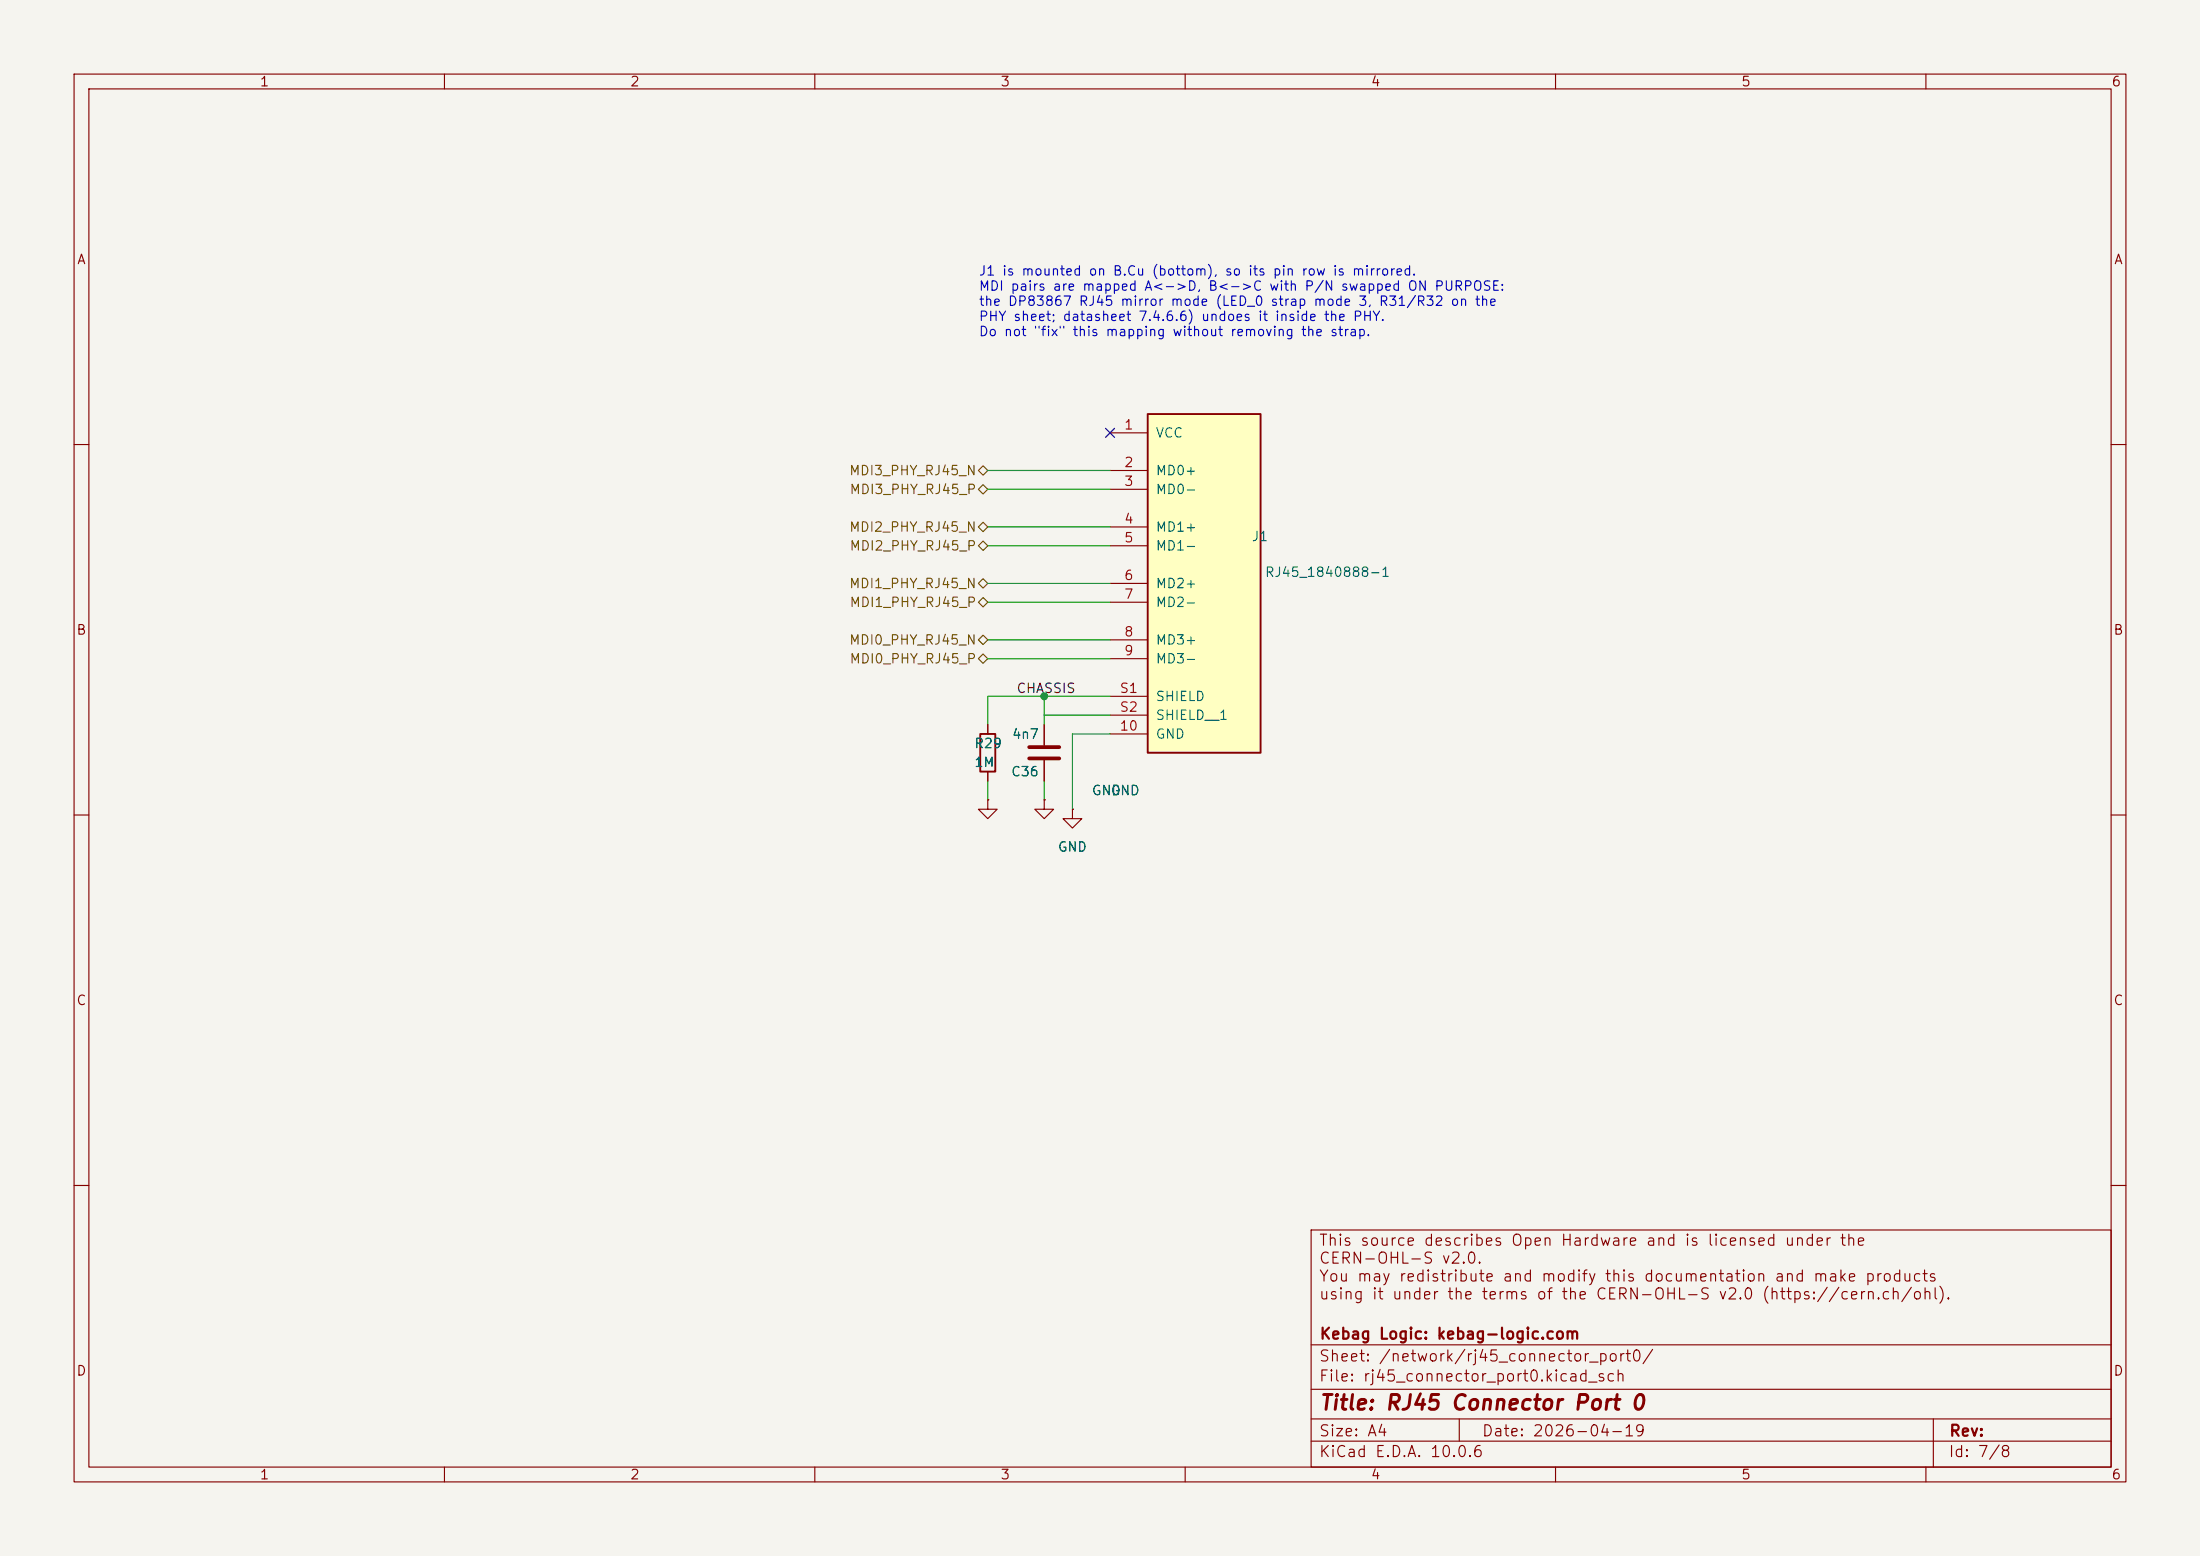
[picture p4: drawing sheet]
(kicad_sch
 (version 20260306)
 (generator "eeschema")
 (generator_version "10.0")
 (paper "A4")
 (title_block
  (title "RJ45 Connector Port 0")
  (date "2026-04-19")
  (company "Kebag Logic: kebag-logic.com")
  (comment 3 "This source describes Open Hardware and is licensed under the\nCERN-OHL-S v2.0.\nYou may redistribute and modify this documentation and make products\nusing it under the terms of the CERN-OHL-S v2.0 (https://cern.ch/ohl)."))
 (lib_symbols
  (symbol "KL_Conn_Data:RJ45_1840888-1"
   (pin_names
    (offset 1.016)) (exclude_from_sim no) (in_bom yes) (on_board yes)
   (in_pos_files yes)
   (duplicate_pin_numbers_are_jumpers no)
   (property "Reference" "J" (at -10.16 22.86 0) (show_name no) (do_not_autoplace no) (effects (font (size 1.27 1.27))))
   (property "Value" "RJ45_1840888-1" (at -10.16 25.4 0) (show_name no) (do_not_autoplace no) (effects (font (size 1.27 1.27))))
   (property "Footprint" "KL_Footprints:BEL_1840888-1" (at 0 0 0) (show_name no) (do_not_autoplace no) (hide yes) (effects (font (size 1.27 1.27))))
   (property "Datasheet" "https://wmsc.lcsc.com/wmsc/upload/file/pdf/v2/lcsc/2312031643_TRP-Connector-1840888-1_C5876366.pdf" (at 0 0 0) (show_name no) (do_not_autoplace no) (hide yes) (effects (font (size 1.27 1.27))))
   (property "Description" "RJ45 jack with integrated 10/100/1000Base-T magnetics" (at 0 0 0) (show_name no) (do_not_autoplace no) (hide yes) (effects (font (size 1.27 1.27))))
   (property "MPN" "1840888-1" (at 0 0 0) (show_name no) (do_not_autoplace no) (hide yes) (effects (font (size 1.27 1.27))))
   (property "Mouser" "TBD" (at 0 0 0) (show_name no) (do_not_autoplace no) (hide yes) (effects (font (size 1.27 1.27))))
   (property "Digikey" "5923-1840888-1-ND" (at 0 0 0) (show_name no) (do_not_autoplace no) (hide yes) (effects (font (size 1.27 1.27))))
   (property "LCSC" "C5876366" (at 0 0 0) (show_name no) (do_not_autoplace no) (hide yes) (effects (font (size 1.27 1.27))))
   (symbol "RJ45_1840888-1_0_1"
    (rectangle (start -10.16 20.32) (end 5.08 -25.4) (stroke (width 0.254) (type default)) (fill (type background))))
   (symbol "RJ45_1840888-1_1_1"
    (pin power_in line (at -15.24 17.78 0) (length 5.08) (name "VCC" (effects (font (size 1.27 1.27)))) (number "1" (effects (font (size 1.27 1.27)))))
    (pin passive line (at -15.24 12.7 0) (length 5.08) (name "MD0+" (effects (font (size 1.27 1.27)))) (number "2" (effects (font (size 1.27 1.27)))))
    (pin passive line (at -15.24 10.16 0) (length 5.08) (name "MD0-" (effects (font (size 1.27 1.27)))) (number "3" (effects (font (size 1.27 1.27)))))
    (pin passive line (at -15.24 5.08 0) (length 5.08) (name "MD1+" (effects (font (size 1.27 1.27)))) (number "4" (effects (font (size 1.27 1.27)))))
    (pin passive line (at -15.24 2.54 0) (length 5.08) (name "MD1-" (effects (font (size 1.27 1.27)))) (number "5" (effects (font (size 1.27 1.27)))))
    (pin passive line (at -15.24 -2.54 0) (length 5.08) (name "MD2+" (effects (font (size 1.27 1.27)))) (number "6" (effects (font (size 1.27 1.27)))))
    (pin passive line (at -15.24 -5.08 0) (length 5.08) (name "MD2-" (effects (font (size 1.27 1.27)))) (number "7" (effects (font (size 1.27 1.27)))))
    (pin passive line (at -15.24 -10.16 0) (length 5.08) (name "MD3+" (effects (font (size 1.27 1.27)))) (number "8" (effects (font (size 1.27 1.27)))))
    (pin passive line (at -15.24 -12.7 0) (length 5.08) (name "MD3-" (effects (font (size 1.27 1.27)))) (number "9" (effects (font (size 1.27 1.27)))))
    (pin power_in line (at -15.24 -22.86 0) (length 5.08) (name "GND" (effects (font (size 1.27 1.27)))) (number "10" (effects (font (size 1.27 1.27)))))
    (pin passive line (at -15.24 -17.78 0) (length 5.08) (name "SHIELD" (effects (font (size 1.27 1.27)))) (number "S1" (effects (font (size 1.27 1.27)))))
    (pin passive line (at -15.24 -20.32 0) (length 5.08) (name "SHIELD__1" (effects (font (size 1.27 1.27)))) (number "S2" (effects (font (size 1.27 1.27))))))
   (embedded_fonts no))
  (symbol "KL_Flags:PWR_FLAG"
   (power global)
   (pin_numbers (hide yes))
   (pin_names
    (offset 0) (hide yes)) (exclude_from_sim no) (in_bom yes) (on_board yes)
   (in_pos_files yes)
   (duplicate_pin_numbers_are_jumpers no)
   (property "Reference" "#FLG" (at 0 1.905 0) (show_name no) (do_not_autoplace no) (hide yes) (effects (font (size 1.27 1.27))))
   (property "Value" "PWR_FLAG" (at 0 3.81 0) (show_name no) (do_not_autoplace no) (effects (font (size 1.27 1.27))))
   (property "Footprint" "" (at 0 0 0) (show_name no) (do_not_autoplace no) (hide yes) (effects (font (size 1.27 1.27))))
   (property "Datasheet" "" (at 0 0 0) (show_name no) (do_not_autoplace no) (hide yes) (effects (font (size 1.27 1.27))))
   (property "Description" "Special symbol for telling ERC where power comes from" (at 0 0 0) (show_name no) (do_not_autoplace no) (hide yes) (effects (font (size 1.27 1.27))))
   (symbol "PWR_FLAG_0_0"
    (pin power_out line (at 0 0 90) (length 0) (name "" (effects (font (size 1.27 1.27)))) (number "1" (effects (font (size 1.27 1.27))))))
   (symbol "PWR_FLAG_0_1"
    (polyline (pts (xy 0 0) (xy 0 1.27) (xy -1.016 1.905) (xy 0 2.54) (xy 1.016 1.905) (xy 0 1.27)) (stroke (width 0) (type default)) (fill (type none))))
   (embedded_fonts no))
  (symbol "KL_R:R_0R_0.063W_5pct_0402"
   (pin_numbers (hide yes))
   (pin_names
    (offset 0)) (exclude_from_sim no) (in_bom yes) (on_board yes)
   (in_pos_files yes)
   (duplicate_pin_numbers_are_jumpers no)
   (property "Reference" "R" (at 2.032 0 90) (show_name no) (do_not_autoplace no) (effects (font (size 1.27 1.27))))
   (property "Value" "0R" (at 0 0 90) (show_name no) (do_not_autoplace no) (effects (font (size 1.27 1.27))))
   (property "Footprint" "KL_Footprints:R_0402" (at -1.778 0 90) (show_name no) (do_not_autoplace no) (hide yes) (effects (font (size 1.27 1.27))))
   (property "Datasheet" "https://www.vishay.com/docs/28773/crcwce3.pdf" (at 0 0 0) (show_name no) (do_not_autoplace no) (hide yes) (effects (font (size 1.27 1.27))))
   (property "Description" "Resistor" (at 0 0 0) (show_name no) (do_not_autoplace no) (hide yes) (effects (font (size 1.27 1.27))))
   (property "Power_in_W" "0.063" (at 0 0 0) (show_name no) (do_not_autoplace no) (hide yes) (effects (font (size 1.27 1.27))))
   (property "Tolerance_in_pct" "5" (at 0 0 0) (show_name no) (do_not_autoplace no) (hide yes) (effects (font (size 1.27 1.27))))
   (property "MPN" "CRCW04020000Z0EDC" (at 0 0 0) (show_name no) (do_not_autoplace no) (hide yes) (effects (font (size 1.27 1.27))))
   (property "Mouser" "71-CRCW04020000Z0EDC" (at 0 0 0) (show_name no) (do_not_autoplace no) (hide yes) (effects (font (size 1.27 1.27))))
   (property "Digikey" "541-4062-1-ND" (at 0 0 0) (show_name no) (do_not_autoplace no) (hide yes) (effects (font (size 1.27 1.27))))
   (property "LCSC" "C844710" (at 0 0 0) (show_name no) (do_not_autoplace no) (hide yes) (effects (font (size 1.27 1.27))))
   (property "Package_in_inch" "0402" (at 0 0 0) (show_name no) (do_not_autoplace no) (hide yes) (effects (font (size 1.27 1.27))))
   (symbol "R_0R_0.063W_5pct_0402_0_1"
    (rectangle (start -1.016 -2.54) (end 1.016 2.54) (stroke (width 0.254) (type default)) (fill (type none))))
   (symbol "R_0R_0.063W_5pct_0402_1_1"
    (pin passive line (at 0 3.81 270) (length 1.27) (name "" (effects (font (size 1.27 1.27)))) (number "1" (effects (font (size 1.27 1.27)))))
    (pin passive line (at 0 -3.81 90) (length 1.27) (name "" (effects (font (size 1.27 1.27)))) (number "2" (effects (font (size 1.27 1.27))))))
   (embedded_fonts no))
  (symbol "power:GND"
   (power global)
   (pin_numbers (hide yes))
   (pin_names
    (offset 0) (hide yes)) (exclude_from_sim no) (in_bom yes) (on_board yes)
   (in_pos_files yes)
   (duplicate_pin_numbers_are_jumpers no)
   (property "Reference" "#PWR" (at 0 -6.35 0) (show_name no) (do_not_autoplace no) (hide yes) (effects (font (size 1.27 1.27))))
   (property "Value" "GND" (at 0 -3.81 0) (show_name no) (do_not_autoplace no) (effects (font (size 1.27 1.27))))
   (property "Footprint" "" (at 0 0 0) (show_name no) (do_not_autoplace no) (hide yes) (effects (font (size 1.27 1.27))))
   (property "Datasheet" "" (at 0 0 0) (show_name no) (do_not_autoplace no) (hide yes) (effects (font (size 1.27 1.27))))
   (property "Description" "Power symbol creates a global label with name \"GND\" , ground" (at 0 0 0) (show_name no) (do_not_autoplace no) (hide yes) (effects (font (size 1.27 1.27))))
   (symbol "GND_0_1"
    (polyline (pts (xy 0 0) (xy 0 -1.27) (xy 1.27 -1.27) (xy 0 -2.54) (xy -1.27 -1.27) (xy 0 -1.27)) (stroke (width 0) (type default)) (fill (type none))))
   (symbol "GND_1_1"
    (pin power_in line (at 0 0 270) (length 0) (name "" (effects (font (size 1.27 1.27)))) (number "1" (effects (font (size 1.27 1.27))))))
   (embedded_fonts no))
  (symbol "KL_R:R_1M_0.25W_1pct_1206"
   (property "Reference" "R" (at 2.032 0 90) (show_name no) (do_not_autoplace no) (effects (font (size 1.27 1.27))))
   (property "Value" "1M" (at 0 0 90) (show_name no) (do_not_autoplace no) (effects (font (size 1.27 1.27))))
   (property "Footprint" "KL_Footprints:R_1206" (at -1.778 0 90) (show_name no) (do_not_autoplace no) (hide yes) (effects (font (size 1.27 1.27))))
   (property "Datasheet" "https://www.vishay.com/docs/20035/dcrcwe3.pdf" (at 0 0 0) (show_name no) (do_not_autoplace no) (hide yes) (effects (font (size 1.27 1.27))))
   (property "Description" "Resistor" (at 0 0 0) (show_name no) (do_not_autoplace no) (hide yes) (effects (font (size 1.27 1.27))))
   (property "Power_in_W" "0.25" (at 0 0 0) (show_name no) (do_not_autoplace no) (hide yes) (effects (font (size 1.27 1.27))))
   (property "Tolerance_in_pct" "1" (at 0 0 0) (show_name no) (do_not_autoplace no) (hide yes) (effects (font (size 1.27 1.27))))
   (property "MPN" "CRCW12061M00FKEA" (at 0 0 0) (show_name no) (do_not_autoplace no) (hide yes) (effects (font (size 1.27 1.27))))
   (property "Mouser" "" (at 0 0 0) (show_name no) (do_not_autoplace no) (hide yes) (effects (font (size 1.27 1.27))))
   (property "Digikey" "" (at 0 0 0) (show_name no) (do_not_autoplace no) (hide yes) (effects (font (size 1.27 1.27))))
   (property "LCSC" "C844869" (at 0 0 0) (show_name no) (do_not_autoplace no) (hide yes) (effects (font (size 1.27 1.27))))
   (property "Package_in_inch" "1206" (at 0 0 0) (show_name no) (do_not_autoplace no) (hide yes) (effects (font (size 1.27 1.27))))
   (embedded_fonts no)
   (pin_numbers (hide yes))
   (pin_names
    (offset 0)) (exclude_from_sim no) (in_bom yes) (on_board yes)
   (in_pos_files yes)
   (duplicate_pin_numbers_are_jumpers no)
   (symbol "R_1M_0.25W_1pct_1206_0_1"
    (rectangle (start -1.016 -2.54) (end 1.016 2.54) (stroke (width 0.254) (type default)) (fill (type none))))
   (symbol "R_1M_0.25W_1pct_1206_1_1"
    (pin passive line (at 0 3.81 270) (length 1.27) (name "" (effects (font (size 1.27 1.27)))) (number "1" (effects (font (size 1.27 1.27)))))
    (pin passive line (at 0 -3.81 90) (length 1.27) (name "" (effects (font (size 1.27 1.27)))) (number "2" (effects (font (size 1.27 1.27)))))))
  (symbol "KL_C:C_4n7_2kV_10pct_X7R_1210"
   (property "Reference" "C" (at 0.635 2.54 0) (show_name no) (do_not_autoplace no) (effects (font (size 1.27 1.27)) (justify left)))
   (property "Value" "4n7" (at 0.635 -2.54 0) (show_name no) (do_not_autoplace no) (effects (font (size 1.27 1.27)) (justify left)))
   (property "Footprint" "KL_Footprints:C_1210" (at 0.9652 -3.81 0) (show_name no) (do_not_autoplace no) (hide yes) (effects (font (size 1.27 1.27))))
   (property "Datasheet" "https://content.kemet.com/datasheets/KEM_C1010_X7R_HV_SMD.pdf" (at 0 0 0) (show_name no) (do_not_autoplace no) (hide yes) (effects (font (size 1.27 1.27))))
   (property "Description" "Unpolarized capacitor" (at 0 0 0) (show_name no) (do_not_autoplace no) (hide yes) (effects (font (size 1.27 1.27))))
   (property "Voltage_in_V" "2000" (at 0 0 0) (show_name no) (do_not_autoplace no) (hide yes) (effects (font (size 1.27 1.27))))
   (property "Tolerance_in_pct" "10" (at 0 0 0) (show_name no) (do_not_autoplace no) (hide yes) (effects (font (size 1.27 1.27))))
   (property "Dielectric" "X7R" (at 0 0 0) (show_name no) (do_not_autoplace no) (hide yes) (effects (font (size 1.27 1.27))))
   (property "Package_in_inch" "1210" (at 0 0 0) (show_name no) (do_not_autoplace no) (hide yes) (effects (font (size 1.27 1.27))))
   (property "MPN" "C1210C472KGRACTU" (at 0 0 0) (show_name no) (do_not_autoplace no) (hide yes) (effects (font (size 1.27 1.27))))
   (property "Mouser" "" (at 0 0 0) (show_name no) (do_not_autoplace no) (hide yes) (effects (font (size 1.27 1.27))))
   (property "Digikey" "" (at 0 0 0) (show_name no) (do_not_autoplace no) (hide yes) (effects (font (size 1.27 1.27))))
   (property "LCSC" "" (at 0 0 0) (show_name no) (do_not_autoplace no) (hide yes) (effects (font (size 1.27 1.27))))
   (embedded_fonts no)
   (pin_numbers (hide yes))
   (pin_names
    (offset 0.254)) (exclude_from_sim no) (in_bom yes) (on_board yes)
   (in_pos_files yes)
   (duplicate_pin_numbers_are_jumpers no)
   (symbol "C_4n7_2kV_10pct_X7R_1210_0_1"
    (polyline (pts (xy -2.032 0.762) (xy 2.032 0.762)) (stroke (width 0.508) (type default)) (fill (type none)))
    (polyline (pts (xy -2.032 -0.762) (xy 2.032 -0.762)) (stroke (width 0.508) (type default)) (fill (type none))))
   (symbol "C_4n7_2kV_10pct_X7R_1210_1_1"
    (pin passive line (at 0 3.81 270) (length 2.794) (name "" (effects (font (size 1.27 1.27)))) (number "1" (effects (font (size 1.27 1.27)))))
    (pin passive line (at 0 -3.81 90) (length 2.794) (name "" (effects (font (size 1.27 1.27)))) (number "2" (effects (font (size 1.27 1.27))))))))
 (junction
  (at 140.97 93.98)
  (diameter 0))
 (no_connect
  (at 149.86 58.42))
 (wire
  (pts (xy 149.86 93.98) (xy 133.35 93.98))
  (stroke (width 0) (type default)))
 (wire
  (pts (xy 149.86 86.36) (xy 133.35 86.36))
  (stroke (width 0) (type default)))
 (wire
  (pts (xy 133.35 105.41) (xy 133.35 107.95))
  (stroke (width 0) (type default)))
 (wire
  (pts (xy 133.35 93.98) (xy 133.35 97.79))
  (stroke (width 0) (type default)))
 (wire
  (pts (xy 149.86 66.04) (xy 133.35 66.04))
  (stroke (width 0) (type default)))
 (wire
  (pts (xy 149.86 71.12) (xy 133.35 71.12))
  (stroke (width 0) (type default)))
 (wire
  (pts (xy 140.97 105.41) (xy 140.97 107.95))
  (stroke (width 0) (type default)))
 (wire
  (pts (xy 149.86 63.5) (xy 133.35 63.5))
  (stroke (width 0) (type default)))
 (wire
  (pts (xy 149.86 78.74) (xy 133.35 78.74))
  (stroke (width 0) (type default)))
 (wire
  (pts (xy 149.86 99.06) (xy 144.78 99.06))
  (stroke (width 0) (type default)))
 (wire
  (pts (xy 144.78 99.06) (xy 144.78 109.22))
  (stroke (width 0) (type default)))
 (wire
  (pts (xy 149.86 73.66) (xy 133.35 73.66))
  (stroke (width 0) (type default)))
 (wire
  (pts (xy 140.97 96.52) (xy 140.97 97.79))
  (stroke (width 0) (type default)))
 (wire
  (pts (xy 149.86 81.28) (xy 133.35 81.28))
  (stroke (width 0) (type default)))
 (wire
  (pts (xy 149.86 88.9) (xy 133.35 88.9))
  (stroke (width 0) (type default)))
 (wire
  (pts (xy 149.86 96.52) (xy 140.97 96.52))
  (stroke (width 0) (type default)))
 (wire
  (pts (xy 140.97 93.98) (xy 140.97 96.52)))
 (label "CHASSIS"
  (at 137.16 93.98 0)
  (effects (font (size 1.27 1.27)) (justify left bottom)))
 (hierarchical_label "MDI3_PHY_RJ45_N"
  (shape bidirectional)
  (at 133.35 63.5 180)
  (effects (font (size 1.27 1.27)) (justify right)))
 (hierarchical_label "MDI3_PHY_RJ45_P"
  (shape bidirectional)
  (at 133.35 66.04 180)
  (effects (font (size 1.27 1.27)) (justify right)))
 (hierarchical_label "MDI2_PHY_RJ45_N"
  (shape bidirectional)
  (at 133.35 71.12 180)
  (effects (font (size 1.27 1.27)) (justify right)))
 (hierarchical_label "MDI2_PHY_RJ45_P"
  (shape bidirectional)
  (at 133.35 73.66 180)
  (effects (font (size 1.27 1.27)) (justify right)))
 (hierarchical_label "MDI1_PHY_RJ45_N"
  (shape bidirectional)
  (at 133.35 78.74 180)
  (effects (font (size 1.27 1.27)) (justify right)))
 (hierarchical_label "MDI1_PHY_RJ45_P"
  (shape bidirectional)
  (at 133.35 81.28 180)
  (effects (font (size 1.27 1.27)) (justify right)))
 (hierarchical_label "MDI0_PHY_RJ45_N"
  (shape bidirectional)
  (at 133.35 86.36 180)
  (effects (font (size 1.27 1.27)) (justify right)))
 (hierarchical_label "MDI0_PHY_RJ45_P"
  (shape bidirectional)
  (at 133.35 88.9 180)
  (effects (font (size 1.27 1.27)) (justify right)))
 (text "J1 is mounted on B.Cu (bottom), so its pin row is mirrored.\nMDI pairs are mapped A<->D, B<->C with P/N swapped ON PURPOSE:\nthe DP83867 RJ45 mirror mode (LED_0 strap mode 3, R31/R32 on the\nPHY sheet; datasheet 7.4.6.6) undoes it inside the PHY.\nDo not \"fix\" this mapping without removing the strap." (at 132.08 45.72 0) (effects (font (size 1.27 1.27)) (justify left bottom)))
 (symbol
  (lib_id "power:GND")
  (at 140.97 107.95 0)
  (unit 1)
  (exclude_from_sim no)
  (in_bom yes)
  (on_board yes)
  (dnp no)
  (property "Reference" "#PWR0931" (at 149.86 104.14 0) (hide yes) (show_name no) (do_not_autoplace no) (effects (font (size 1.27 1.27)) (justify left)))
  (property "Value" "GND" (at 149.86 106.68 0) (show_name no) (do_not_autoplace no) (effects (font (size 1.27 1.27)) (justify left)))
  (property "Footprint" "" (at 149.86 109.22 0) (hide yes) (show_name no) (do_not_autoplace no) (effects (font (size 1.27 1.27)) (justify left)))
  (property "Datasheet" "" (at 149.86 111.76 0) (hide yes) (show_name no) (do_not_autoplace no) (effects (font (size 1.27 1.27)) (justify left)))
  (property "Description" "Power symbol creates a global label with name \"GND\" , ground" (at 149.86 114.3 0) (hide yes) (show_name no) (do_not_autoplace no) (effects (font (size 1.27 1.27)) (justify left)))
  (body_style 1)
  (in_pos_files yes)
  (pin "1"))
 (symbol
  (lib_id "power:GND")
  (at 133.35 107.95 0)
  (unit 1)
  (exclude_from_sim no)
  (in_bom yes)
  (on_board yes)
  (dnp no)
  (property "Reference" "#PWR0930" (at 147.32 104.14 0) (hide yes) (show_name no) (do_not_autoplace no) (effects (font (size 1.27 1.27)) (justify left)))
  (property "Value" "GND" (at 147.32 106.68 0) (show_name no) (do_not_autoplace no) (effects (font (size 1.27 1.27)) (justify left)))
  (property "Footprint" "" (at 147.32 109.22 0) (hide yes) (show_name no) (do_not_autoplace no) (effects (font (size 1.27 1.27)) (justify left)))
  (property "Datasheet" "" (at 147.32 111.76 0) (hide yes) (show_name no) (do_not_autoplace no) (effects (font (size 1.27 1.27)) (justify left)))
  (property "Description" "Power symbol creates a global label with name \"GND\" , ground" (at 147.32 114.3 0) (hide yes) (show_name no) (do_not_autoplace no) (effects (font (size 1.27 1.27)) (justify left)))
  (body_style 1)
  (in_pos_files yes)
  (pin "1"))
 (symbol
  (lib_id "KL_R:R_1M_0.25W_1pct_1206")
  (at 133.35 101.6 180)
  (unit 1)
  (exclude_from_sim no)
  (in_bom yes)
  (on_board yes)
  (dnp no)
  (property "Reference" "R29" (at 131.45 100.33 0) (show_name no) (do_not_autoplace no) (effects (font (size 1.27 1.27)) (justify right)))
  (property "Value" "1M" (at 131.45 102.87 0) (show_name no) (do_not_autoplace no) (effects (font (size 1.27 1.27)) (justify right)))
  (property "Footprint" "KL_Footprints:R_1206" (at 147.32 102.87 0) (hide yes) (show_name no) (do_not_autoplace no) (effects (font (size 1.27 1.27)) (justify left)))
  (property "Datasheet" "https://www.vishay.com/docs/20035/dcrcwe3.pdf" (at 147.32 105.41 0) (hide yes) (show_name no) (do_not_autoplace no) (effects (font (size 1.27 1.27)) (justify left)))
  (property "Description" "Resistor" (at 147.32 107.95 0) (hide yes) (show_name no) (do_not_autoplace no) (effects (font (size 1.27 1.27)) (justify left)))
  (property "Power_in_W" "0.25" (at 0 0 0) (hide yes) (show_name no) (do_not_autoplace no) (effects (font (size 1.27 1.27))))
  (property "Tolerance_in_pct" "1" (at 0 0 0) (hide yes) (show_name no) (do_not_autoplace no) (effects (font (size 1.27 1.27))))
  (property "MPN" "CRCW12061M00FKEA" (at 0 0 0) (hide yes) (show_name no) (do_not_autoplace no) (effects (font (size 1.27 1.27))))
  (property "Mouser" "" (at 0 0 0) (hide yes) (show_name no) (do_not_autoplace no) (effects (font (size 1.27 1.27))))
  (property "Digikey" "" (at 0 0 0) (hide yes) (show_name no) (do_not_autoplace no) (effects (font (size 1.27 1.27))))
  (property "LCSC" "C844869" (at 0 0 0) (hide yes) (show_name no) (do_not_autoplace no) (effects (font (size 1.27 1.27))))
  (property "Package_in_inch" "1206" (at 0 0 0) (hide yes) (show_name no) (do_not_autoplace no) (effects (font (size 1.27 1.27))))
  (body_style 1)
  (in_pos_files yes)
  (pin "1")
  (pin "2"))
 (symbol
  (lib_id "power:GND")
  (at 144.78 109.22 0)
  (unit 1)
  (exclude_from_sim no)
  (in_bom yes)
  (on_board yes)
  (dnp no)
  (property "Reference" "#PWR0932" (at 148.59 100.33 0) (hide yes) (show_name no) (do_not_autoplace no) (effects (font (size 1.27 1.27)) (justify left)))
  (property "Value" "GND" (at 144.78 114.3 0) (show_name no) (do_not_autoplace no) (effects (font (size 1.27 1.27))))
  (property "Footprint" "" (at 148.59 105.41 0) (hide yes) (show_name no) (do_not_autoplace no) (effects (font (size 1.27 1.27)) (justify left)))
  (property "Datasheet" "" (at 148.59 107.95 0) (hide yes) (show_name no) (do_not_autoplace no) (effects (font (size 1.27 1.27)) (justify left)))
  (property "Description" "Power symbol creates a global label with name \"GND\" , ground" (at 148.59 110.49 0) (hide yes) (show_name no) (do_not_autoplace no) (effects (font (size 1.27 1.27)) (justify left)))
  (body_style 1)
  (in_pos_files yes)
  (pin "1"))
 (symbol
  (lib_id "KL_Conn_Data:RJ45_1840888-1")
  (at 165.1 76.2 0)
  (unit 1)
  (exclude_from_sim no)
  (in_bom yes)
  (on_board yes)
  (dnp no)
  (property "Reference" "J1" (at 168.91 72.39 0) (show_name no) (do_not_autoplace no) (effects (font (size 1.27 1.27)) (justify left)))
  (property "Value" "RJ45_1840888-1" (at 170.688 77.216 0) (show_name no) (do_not_autoplace no) (effects (font (size 1.27 1.27)) (justify left)))
  (property "Footprint" "KL_Footprints:BEL_1840888-1" (at 168.91 77.47 0) (hide yes) (show_name no) (do_not_autoplace no) (effects (font (size 1.27 1.27)) (justify left)))
  (property "Datasheet" "https://wmsc.lcsc.com/wmsc/upload/file/pdf/v2/lcsc/2312031643_TRP-Connector-1840888-1_C5876366.pdf" (at 168.91 80.01 0) (hide yes) (show_name no) (do_not_autoplace no) (effects (font (size 1.27 1.27)) (justify left)))
  (property "Description" "RJ45 jack with integrated 10/100/1000Base-T magnetics" (at 168.91 82.55 0) (hide yes) (show_name no) (do_not_autoplace no) (effects (font (size 1.27 1.27)) (justify left)))
  (property "PARTREV" "5" (at 168.91 85.09 0) (hide yes) (show_name no) (do_not_autoplace no) (effects (font (size 1.27 1.27)) (justify left)))
  (property "STANDARD" "Manufacturer Recommendations" (at 168.91 87.63 0) (hide yes) (show_name no) (do_not_autoplace no) (effects (font (size 1.27 1.27)) (justify left)))
  (property "MAXIMUM_PACKAGE_HEIGHT" "15.85mm" (at 168.91 90.17 0) (hide yes) (show_name no) (do_not_autoplace no) (effects (font (size 1.27 1.27)) (justify left)))
  (property "MANUFACTURER" "BELFUSE" (at 168.91 92.71 0) (hide yes) (show_name no) (do_not_autoplace no) (effects (font (size 1.27 1.27)) (justify left)))
  (property "MPN" "1840888-1" (at 0 0 0) (hide yes) (show_name no) (do_not_autoplace no) (effects (font (size 1.27 1.27))))
  (property "Mouser" "TBD" (at 0 0 0) (hide yes) (show_name no) (do_not_autoplace no) (effects (font (size 1.27 1.27))))
  (property "Digikey" "5923-1840888-1-ND" (at 0 0 0) (hide yes) (show_name no) (do_not_autoplace no) (effects (font (size 1.27 1.27))))
  (property "LCSC" "C5876366" (at 0 0 0) (hide yes) (show_name no) (do_not_autoplace no) (effects (font (size 1.27 1.27))))
  (body_style 1)
  (in_pos_files yes)
  (pin "1")
  (pin "2")
  (pin "3")
  (pin "4")
  (pin "5")
  (pin "6")
  (pin "7")
  (pin "8")
  (pin "9")
  (pin "S1")
  (pin "S2")
  (pin "10"))
 (symbol
  (lib_id "KL_C:C_4n7_2kV_10pct_X7R_1210")
  (at 140.97 101.6 180)
  (unit 1)
  (in_bom yes)
  (on_board yes)
  (dnp no)
  (property "Reference" "C36" (at 140.335 104.14 0) (effects (font (size 1.27 1.27)) (justify left)))
  (property "Value" "4n7" (at 140.335 99.06 0) (effects (font (size 1.27 1.27)) (justify left)))
  (property "Footprint" "KL_Footprints:C_1210" (at 140.97 101.6 0) (hide yes) (effects (font (size 1.27 1.27))))
  (property "Datasheet" "https://content.kemet.com/datasheets/KEM_C1010_X7R_HV_SMD.pdf" (at 140.97 101.6 0) (hide yes) (effects (font (size 1.27 1.27))))
  (property "Description" "Unpolarized capacitor" (at 140.97 101.6 0) (hide yes) (effects (font (size 1.27 1.27))))
  (property "Dielectric" "X7R" (at 140.97 101.6 0) (hide yes) (effects (font (size 1.27 1.27))))
  (property "Digikey" "" (at 140.97 101.6 0) (hide yes) (effects (font (size 1.27 1.27))))
  (property "LCSC" "" (at 140.97 101.6 0) (hide yes) (effects (font (size 1.27 1.27))))
  (property "MPN" "C1210C472KGRACTU" (at 140.97 101.6 0) (hide yes) (effects (font (size 1.27 1.27))))
  (property "Mouser" "" (at 140.97 101.6 0) (hide yes) (effects (font (size 1.27 1.27))))
  (property "Package_in_inch" "1210" (at 140.97 101.6 0) (hide yes) (effects (font (size 1.27 1.27))))
  (property "Tolerance_in_pct" "10" (at 140.97 101.6 0) (hide yes) (effects (font (size 1.27 1.27))))
  (property "Voltage_in_V" "2000" (at 140.97 101.6 0) (hide yes) (effects (font (size 1.27 1.27))))))
